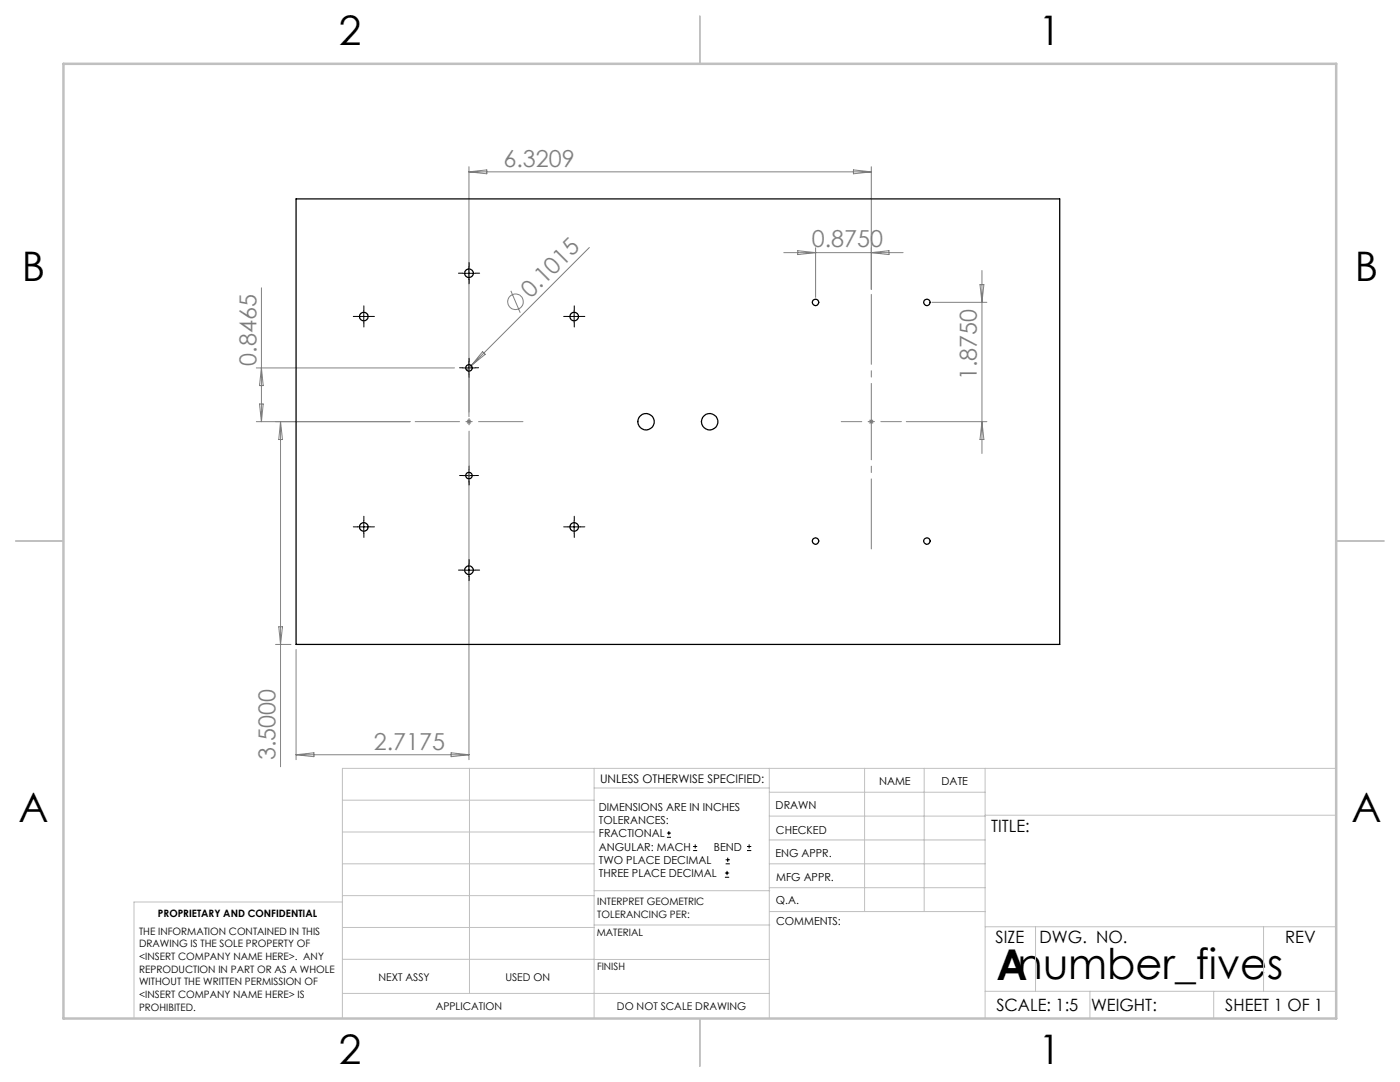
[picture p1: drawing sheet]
<svg xmlns="http://www.w3.org/2000/svg" width="279mm" height="216mm" viewBox="0 0 279 216" stroke-linecap="round" stroke-linejoin="round" font-family="sans-serif">
<g fill="none" stroke="#808080" stroke-width=".2">
<path d="M93.6 33.3v49.8M93.6 34.3h80.3M93.6 34.3l3.6-.4v.8zM170.3 33.9l3.6 .4-3.6 .4zM173.9 33.3v24.4M52.2 57.4v26.7M102 58l1.8 4.4M117.6 49.4l-24.5 24.5M156.4 50.4h23.8M159.2 50l3.6 .4-3.6 .4zM162.8 49.4v9.9M173.9 50.4l3.5-.4v.8z"/>
<path d="M195.6 56.8h.8l-.4 3.5zM196 54v36.5M51.2 73.4h39.5M52.2 73.4l.3 3.5h-.7zM96.3 70.2l.5 .5-2.7 2.3zM186 60.3h11M51.2 84.1h30.6M51.8 80.6h.7l-.3 3.5zM56 84.1l.4 3.6h-.8zM56 84.1v68.9M93.1 84.1h1M93.2 83.8l.7 .7"/>
<path d="M93.6 83.6v1.1M93.6 95.9v55.7M93.9 83.8l-.7 .7M173.4 84.1h1M173.5 83.8l.7 .7M173.9 83.6v1.1M174.2 83.8l-.7 .7M180.9 84.1h16.1M196 84.1l.4 3.6h-.8zM55 128.6h3.1M55.6 125.1h.8l-.4 3.5zM59.1 129.6v22"/>
<path d="M59.1 150.6h34.5M59.1 150.6l3.6-.4v.8zM90 150.2l3.6 .4-3.6 .4z"/>
<circle cx="102.9" cy="60.2" r="1.55"/>
</g>
<g fill="none" stroke="#000" stroke-width=".2">
<path d="M92.4 54.5h2.4M93.6 53.3v2.5M71.4 63.1h2.4M72.6 61.9v2.5M92.4 73.4h2.4M93.6 72.1v2.5M113.3 63.1h2.6M114.6 61.9v2.5M92.4 94.9h2.4M93.6 93.7v2.5M71.4 105.1h2.4M72.6 103.9v2.5"/>
<path d="M92.4 113.8h2.4M93.6 112.5v2.5M113.3 105.1h2.6M114.6 103.9v2.5M133.1 167.1h.8M133.1 166.2h.8M133.5 165.8v.9M138.3 169.7h.8M138.3 168.9h.8M138.7 168.5v.8M144.7 175h.8M144.7 174.2h.8"/>
<path d="M144.8 172.4h.9M144.8 171.6h.9M145.1 173.8v.8M145.2 171.1v.9M149.1 169.7h.8M149.1 168.9h.8M149.5 168.5v.8"/>
</g>
<g fill="none" stroke="#c0c0c0" stroke-width=".2">
<path d="M68.3 159.7h50.3M93.7 153.3v44.9M118.6 153.3v49.9M118.6 157.2h34.9M153.5 153.3v49.9M153.5 158.1h43.1M172.5 153.3v28.6M184.4 153.3v28.6M196.6 153.3v49.9M266.7 153.3h-198.4v49.9M68.3 178.7h50.3M68.3 172.4h50.3"/>
<path d="M68.3 166h50.3M68.3 180h-41.6v23.2M118.6 177.7h35M153.5 167.6h43.1M153.5 162.8h43.1M153.5 172.4h43.1M153.5 177.1h43.1M196.6 162.7h70.1M68.3 198.2h85.2M68.3 191.4l85.2 .1M68.3 185.1h50.3M118.6 184.6h35"/>
<path d="M153.6 181.9h43M196.6 197.8h70.1M196.6 184.9h70.1M206.7 184.9v12.9M217.5 197.8v5.4M242.2 197.8v5.4M252.2 184.9v12.9"/>
</g>
<path d="M139.7 3.2v9.5M3.1 107.9h9.6M266.7 107.9h9.5M139.7 203.2v9.6" fill="none" stroke="#c0c0c0" stroke-width=".25"/>
<path d="M12.7 12.7h254v190.5h-254z" fill="none" stroke="#c0c0c0" stroke-width=".5"/>
<g fill="none" stroke="#000" stroke-width=".2" stroke-dasharray="15.2 1.3 1.3 1.3">
<path d="M92.4 54.5h-.9M93.6 53.3v-.9M93.6 55.8v.8M94.9 54.5h.8M71.4 63.1h-.9M72.6 61.9v-.9M72.6 64.4v.9M73.9 63.1h.8M92.4 73.4h-.7M93.6 72.1v-.6M93.6 74.6v.7M94.9 73.4h.6"/>
<path d="M113.4 63.1h-.9M114.6 61.9v-.9M114.6 64.4v.9M115.9 63.1h.8M92.4 94.9h-.7M93.6 93.6v-.6M93.6 96.1v.7M94.9 94.9h.6M71.4 105.1h-.9M72.6 103.9v-.9M72.6 106.4v.8M73.9 105.1h.8"/>
<path d="M92.4 113.8h-.9M93.6 112.5v-.9M93.6 115v.9M94.9 113.8h.8M113.4 105.1h-.9M114.6 103.9v-.9M114.6 106.4v.8M115.9 105.1h.8"/>
</g>
<path d="M93.6 73.4v21.5M82.9 84.1h21.5" fill="none" stroke="#808080" stroke-width=".2" stroke-dasharray="15.2 1.3 1.3 1.3" stroke-dashoffset="6.4"/>
<path d="M173.9 58.7v50.8" fill="none" stroke="#808080" stroke-width=".2" stroke-dasharray="15.2 1.3 1.3 1.3" stroke-dashoffset="1.3"/>
<path d="M167.9 84.1h12" fill="none" stroke="#808080" stroke-width=".2" stroke-dasharray="15.2 1.3 1.3 1.3" stroke-dashoffset="11.1"/>
<g fill="none" stroke="#000" stroke-width=".25">
<path d="M59.1 39.7h152.4v88.9h-152.4z"/>
<circle cx="93.6" cy="54.5" r=".87"/>
<circle cx="72.6" cy="63.2" r=".85"/>
<circle cx="93.6" cy="73.4" r=".64"/>
<circle cx="114.6" cy="63.2" r=".87"/>
<circle cx="162.8" cy="60.3" r=".63"/>
<circle cx="185" cy="60.3" r=".63"/>
<circle cx="93.6" cy="94.9" r=".64"/>
<circle cx="128.9" cy="84.2" r="1.63"/>
<circle cx="141.6" cy="84.2" r="1.63"/>
<circle cx="72.6" cy="105.1" r=".85"/>
<circle cx="93.6" cy="113.8" r=".87"/>
<circle cx="114.6" cy="105.2" r=".87"/>
<circle cx="162.8" cy="108" r=".63"/>
<circle cx="185" cy="108" r=".63"/>
</g>
<text font-size="8.5" x="198.9" y="195.5">Anumber_fives</text>
<g font-size="8.1">
<text x="67.6" y="8.9">2</text>
<text x="207.3" y="8.9">1</text>
<text x="4.4" y="56.2">B</text>
<text x="270.4" y="56.2">B</text>
<text x="3.7" y="164.1">A</text>
<text x="269.7" y="164.1">A</text>
<text x="67.6" y="212.4">2</text>
<text x="207.3" y="212.4">1</text>
</g>
<g font-size="4.7" fill="#808080">
<text x="100.5" y="33.2">6.3209</text>
<text x="162" y="49.4">0.8750</text>
<text x="105.9" y="59.6" transform="rotate(-45 105.9 59.6)">0.1015</text>
<text x="51.2" y="72.9" transform="rotate(-90 51.2 72.9)">0.8465</text>
<text x="195" y="75.8" transform="rotate(-90 195 75.8)">1.8750</text>
<text x="74.6" y="149.6">2.7175</text>
<text x="55" y="151.7" transform="rotate(-90 55 151.7)">3.5000</text>
</g>
<g font-size="3.4">
<text x="197.8" y="166">TITLE:</text>
<text x="198.7" y="188.1">SIZE</text>
<text x="207.5" y="188.1">DWG. NO.</text>
<text x="256.5" y="188.2">REV</text>
<text x="198.8" y="201.7">SCALE: 1:5</text>
<text x="217.7" y="201.8">WEIGHT:</text>
<text x="244.5" y="201.7">SHEET 1 OF 1</text>
</g>
<text font-size="2.4" x="119.8" y="156.2">UNLESS OTHERWISE SPECIFIED:</text>
<g font-size="2.2">
<text x="119.5" y="161.8">DIMENSIONS ARE IN INCHES</text>
<text x="154.8" y="161.4">DRAWN</text>
<text x="175.4" y="156.6">NAME</text>
<text x="187.9" y="156.7">DATE</text>
<text x="119.5" y="164.4">TOLERANCES:</text>
<text x="119.5" y="167.1">FRACTIONAL</text>
<text x="154.9" y="166.3">CHECKED</text>
<text x="119.5" y="169.7">ANGULAR: MACH</text>
<text x="119.5" y="172.4">TWO PLACE DECIMAL</text>
<text x="142.5" y="169.7">BEND</text>
<text x="154.8" y="171">ENG APPR.</text>
<text x="119.5" y="175">THREE PLACE DECIMAL</text>
<text x="154.9" y="175.7">MFG APPR.</text>
<text x="154.9" y="180.4">Q.A.</text>
<text x="154.9" y="184.6">COMMENTS:</text>
</g>
<g font-size="2.1">
<text x="75.5" y="195.7">NEXT ASSY</text>
<text x="100.9" y="195.7">USED ON</text>
<text x="86.9" y="201.5">APPLICATION</text>
<text x="123.1" y="201.6">DO NOT SCALE DRAWING</text>
</g>
<g font-size="2">
<text x="31.5" y="182.9">PROPRIETARY AND CONFIDENTIAL</text>
<text x="119.2" y="180.6">INTERPRET GEOMETRIC</text>
<text x="119.2" y="183.1">TOLERANCING PER:</text>
<text x="27.8" y="186.5">THE INFORMATION CONTAINED IN THIS</text>
<text x="27.8" y="189">DRAWING IS THE SOLE PROPERTY OF</text>
<text x="27.8" y="191.6">&lt;INSERT COMPANY NAME HERE&gt;. ANY</text>
<text x="119.1" y="186.7">MATERIAL</text>
<text x="27.8" y="194.1">REPRODUCTION IN PART OR AS A WHOLE</text>
<text x="27.8" y="196.6">WITHOUT THE WRITTEN PERMISSION OF</text>
<text x="119.1" y="193.5">FINISH</text>
<text x="27.8" y="199.1">&lt;INSERT COMPANY NAME HERE&gt; IS</text>
<text x="27.8" y="201.7">PROHIBITED.</text>
</g>
</svg>
